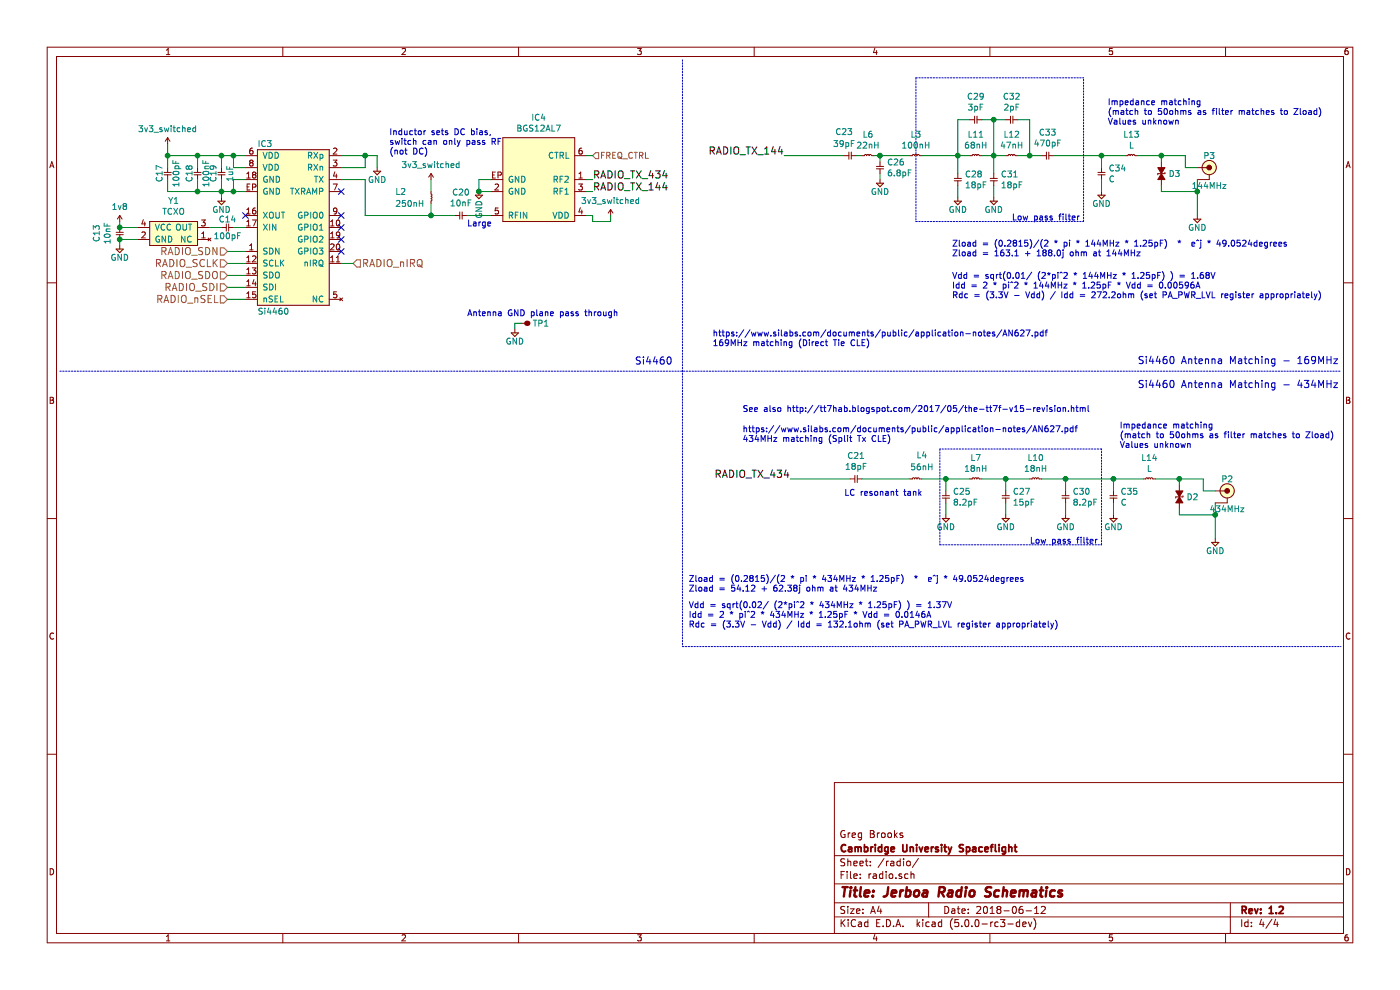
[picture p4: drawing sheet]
EESchema Schematic File Version 4
LIBS:jerboa-cache
EELAYER 26 0
EELAYER END
$Descr A4 11693 8268
encoding utf-8
Sheet 4 4
Title "Jerboa Radio Schematics"
Date "2018-06-12"
Rev "1.2"
Comp "Cambridge University Spaceflight"
Comment1 "Greg Brooks"
Comment2 ""
Comment3 ""
Comment4 ""
$EndDescr
$Comp
L agg-kicad:Si4460 IC3
U 1 1
P 2450 1900
F 0 "IC3" H 2150 2600 50  0000 L CNN
F 1 "Si4460" H 2150 1200 50  0000 L CNN
F 2 "agg:QFN-20-EP-SI" H 2150 1100 50  0001 L CNN
F 3 "" H 2050 2500 50  0001 C CNN
F 4 "2462635" H 2150 1000 50  0001 L CNN "Farnell"
	1    2450 1900
	1    0    0    -1  
$EndComp
Wire Wire Line
	1900 2100 2050 2100
Wire Wire Line
	1900 2200 2050 2200
Wire Wire Line
	1900 2300 2050 2300
Wire Wire Line
	1900 2400 2050 2400
$Comp
L agg-kicad:GND #PWR032
U 1 1
P 1850 1650
F 0 "#PWR032" H 1720 1690 50  0001 L CNN
F 1 "GND" H 1850 1550 50  0000 C CNN
F 2 "" H 1850 1650 60  0000 C CNN
F 3 "" H 1850 1650 60  0000 C CNN
	1    1850 1650
	1    0    0    -1  
$EndComp
NoConn ~ 2850 1800
NoConn ~ 2850 1900
NoConn ~ 2850 2000
NoConn ~ 2850 2100
Wire Wire Line
	2850 2200 2950 2200
Text Label 4950 1600 0    60   ~ 0
RADIO_TX_144
Wire Wire Line
	1900 2500 2050 2500
$Comp
L agg-kicad:C C18
U 1 1
P 1650 1500
F 0 "C18" H 1700 1570 50  0000 C CNN
F 1 "100nF" H 1700 1430 50  0000 C CNN
F 2 "agg:0402" H 1650 1500 50  0001 C CNN
F 3 "" H 1650 1500 50  0001 C CNN
F 4 "2533923" H -200 -100 50  0001 C CNN "Farnell"
	1    1650 1500
	0    -1   -1   0   
$EndComp
$Comp
L agg-kicad:C C17
U 1 1
P 1400 1500
F 0 "C17" H 1450 1570 50  0000 C CNN
F 1 "100pF" H 1450 1430 50  0000 C CNN
F 2 "agg:0402" H 1400 1500 50  0001 C CNN
F 3 "" H 1400 1500 50  0001 C CNN
F 4 "2496792" H 1400 1500 50  0001 C CNN "Farnell"
	1    1400 1500
	0    -1   -1   0   
$EndComp
$Comp
L agg-kicad:C C19
U 1 1
P 1850 1500
F 0 "C19" H 1900 1570 50  0000 C CNN
F 1 "1uF" H 1900 1430 50  0000 C CNN
F 2 "agg:0402" H 1850 1500 50  0001 C CNN
F 3 "" H 1850 1500 50  0001 C CNN
F 4 "1758879" H 1850 1500 60  0001 C CNN "Farnell"
	1    1850 1500
	0    -1   -1   0   
$EndComp
Wire Wire Line
	1650 1600 1650 1500
Connection ~ 1850 1600
Wire Wire Line
	1400 1600 1400 1500
Connection ~ 1650 1600
Wire Wire Line
	1850 1500 1850 1600
Wire Wire Line
	2050 1500 1950 1500
Wire Wire Line
	1950 1500 1950 1600
Connection ~ 1950 1600
Wire Wire Line
	2050 1400 1950 1400
Wire Wire Line
	1950 1400 1950 1300
Wire Wire Line
	1400 1200 1400 1300
Wire Wire Line
	1650 1300 1650 1400
Connection ~ 1400 1300
Wire Wire Line
	1400 1300 1400 1400
Wire Wire Line
	2850 1500 3050 1500
Wire Wire Line
	3050 1400 2850 1400
Wire Wire Line
	2850 1300 3050 1300
NoConn ~ 2850 1600
$Comp
L agg-kicad:COAX P3
U 1 1
P 10100 1400
F 0 "P3" H 10100 1500 50  0000 C CNN
F 1 "144MHz" H 10100 1250 50  0000 C CNN
F 2 "Jerboa:GND_PLANE_ANT" H 10100 1190 50  0001 C CNN
F 3 "" H 10200 1300 50  0001 C CNN
	1    10100 1400
	1    0    0    -1  
$EndComp
Text Label 6550 1300 2    60   ~ 0
RADIO_TX_144
Wire Wire Line
	10000 1500 10000 1600
NoConn ~ 2050 1800
Text HLabel 1900 2100 0    60   Input ~ 0
RADIO_SDN
Text HLabel 1900 2200 0    60   Input ~ 0
RADIO_SCLK
Text HLabel 1900 2300 0    60   Input ~ 0
RADIO_SDO
Text HLabel 1900 2400 0    60   Input ~ 0
RADIO_SDI
Text HLabel 1900 2500 0    60   Input ~ 0
RADIO_nSEL
Text HLabel 2950 2200 2    60   Input ~ 0
RADIO_nIRQ
Wire Wire Line
	1400 1600 1650 1600
Wire Wire Line
	1850 1600 1950 1600
Wire Wire Line
	1650 1600 1850 1600
Wire Wire Line
	1950 1600 2050 1600
Wire Wire Line
	1950 1300 2050 1300
Wire Wire Line
	1400 1300 1650 1300
Wire Wire Line
	1850 1400 1850 1300
Wire Wire Line
	1850 1300 1950 1300
Connection ~ 1950 1300
Wire Wire Line
	1650 1300 1850 1300
Connection ~ 1650 1300
Connection ~ 1850 1300
$Comp
L agg-kicad:GND #PWR040
U 1 1
P 8000 1650
F 0 "#PWR040" H 7870 1690 50  0001 L CNN
F 1 "GND" H 8000 1550 50  0000 C CNN
F 2 "" H 8000 1650 60  0000 C CNN
F 3 "" H 8000 1650 60  0000 C CNN
	1    8000 1650
	1    0    0    -1  
$EndComp
$Comp
L agg-kicad:GND #PWR042
U 1 1
P 8300 1650
F 0 "#PWR042" H 8170 1690 50  0001 L CNN
F 1 "GND" H 8300 1550 50  0000 C CNN
F 2 "" H 8300 1650 60  0000 C CNN
F 3 "" H 8300 1650 60  0000 C CNN
	1    8300 1650
	1    0    0    -1  
$EndComp
Wire Wire Line
	9900 1300 9900 1400
Wire Wire Line
	9900 1400 10000 1400
$Comp
L agg-kicad:GND #PWR044
U 1 1
P 10000 1800
F 0 "#PWR044" H 9870 1840 50  0001 L CNN
F 1 "GND" H 10000 1700 50  0000 C CNN
F 2 "" H 10000 1800 60  0000 C CNN
F 3 "" H 10000 1800 60  0000 C CNN
	1    10000 1800
	1    0    0    -1  
$EndComp
Wire Wire Line
	8000 1550 8000 1650
Wire Wire Line
	8300 1550 8300 1650
Text Notes 3800 5150 0    60   ~ 0
\n
Text Notes 5300 3150 0    60   ~ 0
Si4460\n\n
Text Notes 9500 3050 0    60   ~ 0
Si4460 Antenna Matching - 169MHz
Text Notes 5950 2900 0    50   ~ 0
https://www.silabs.com/documents/public/application-notes/AN627.pdf\n169MHz matching (Direct Tie CLE)
$Comp
L agg-kicad:L L2
U 1 1
P 3600 1600
F 0 "L2" V 3600 1300 50  0000 L CNN
F 1 "250nH" V 3700 1300 50  0000 L CNN
F 2 "agg:0603" H 3600 1600 50  0001 C CNN
F 3 "" H 3600 1600 50  0001 C CNN
F 4 "81-LQW18ANR22J8ZD" V 3600 1600 50  0001 C CNN "Mouser"
	1    3600 1600
	0    1    1    0   
$EndComp
$Comp
L agg-kicad:C C23
U 1 1
P 7050 1300
F 0 "C23" H 7050 1500 50  0000 C CNN
F 1 "39pF" H 7050 1400 50  0000 C CNN
F 2 "agg:0402" H 7050 1300 50  0001 C CNN
F 3 "" H 7050 1300 50  0001 C CNN
F 4 "2524782" H 7050 1300 50  0001 C CNN "Farnell"
	1    7050 1300
	1    0    0    -1  
$EndComp
$Comp
L agg-kicad:L L6
U 1 1
P 7200 1300
F 0 "L6" H 7250 1478 50  0000 C CNN
F 1 "22nH" H 7250 1387 50  0000 C CNN
F 2 "agg:0402" H 7200 1300 50  0001 C CNN
F 3 "" H 7200 1300 50  0001 C CNN
F 4 "2840114" H 7200 1300 50  0001 C CNN "Farnell"
	1    7200 1300
	1    0    0    -1  
$EndComp
$Comp
L agg-kicad:C C26
U 1 1
P 7350 1350
F 0 "C26" V 7354 1408 50  0000 L CNN
F 1 "6.8pF" V 7445 1408 50  0000 L CNN
F 2 "agg:0402" H 7350 1350 50  0001 C CNN
F 3 "" H 7350 1350 50  0001 C CNN
F 4 "2310317" H 350 -200 50  0001 C CNN "Farnell"
	1    7350 1350
	0    1    1    0   
$EndComp
$Comp
L agg-kicad:GND #PWR038
U 1 1
P 7350 1500
F 0 "#PWR038" H 7220 1540 50  0001 L CNN
F 1 "GND" H 7350 1400 50  0000 C CNN
F 2 "" H 7350 1500 60  0000 C CNN
F 3 "" H 7350 1500 60  0000 C CNN
	1    7350 1500
	1    0    0    -1  
$EndComp
Wire Wire Line
	7150 1300 7200 1300
Wire Wire Line
	7300 1300 7350 1300
Wire Wire Line
	7350 1350 7350 1300
Connection ~ 7350 1300
Wire Wire Line
	7350 1500 7350 1450
$Comp
L agg-kicad:C C28
U 1 1
P 8000 1450
F 0 "C28" V 8004 1508 50  0000 L CNN
F 1 "18pF" V 8095 1508 50  0000 L CNN
F 2 "agg:0402" H 8000 1450 50  0001 C CNN
F 3 "" H 8000 1450 50  0001 C CNN
F 4 "2522556" H 350 -200 50  0001 C CNN "Farnell"
	1    8000 1450
	0    1    1    0   
$EndComp
$Comp
L agg-kicad:L L11
U 1 1
P 8100 1300
F 0 "L11" H 8150 1478 50  0000 C CNN
F 1 "68nH" H 8150 1387 50  0000 C CNN
F 2 "agg:0402" H 8100 1300 50  0001 C CNN
F 3 "" H 8100 1300 50  0001 C CNN
F 4 "1669641" H 8100 1300 50  0001 C CNN "Farnell"
	1    8100 1300
	1    0    0    -1  
$EndComp
$Comp
L agg-kicad:C C29
U 1 1
P 8100 1000
F 0 "C29" H 8150 1195 50  0000 C CNN
F 1 "3pF" H 8150 1104 50  0000 C CNN
F 2 "agg:0402" H 8100 1000 50  0001 C CNN
F 3 "" H 8100 1000 50  0001 C CNN
F 4 "1758933" H 8100 1000 50  0001 C CNN "Farnell"
	1    8100 1000
	1    0    0    -1  
$EndComp
$Comp
L agg-kicad:L L12
U 1 1
P 8400 1300
F 0 "L12" H 8450 1478 50  0000 C CNN
F 1 "47nH" H 8450 1387 50  0000 C CNN
F 2 "agg:0402" H 8400 1300 50  0001 C CNN
F 3 "" H 8400 1300 50  0001 C CNN
F 4 "1343090" H 350 -200 50  0001 C CNN "Farnell"
	1    8400 1300
	1    0    0    -1  
$EndComp
$Comp
L agg-kicad:C C33
U 1 1
P 8700 1300
F 0 "C33" H 8750 1495 50  0000 C CNN
F 1 "470pF" H 8750 1404 50  0000 C CNN
F 2 "agg:0402" H 8700 1300 50  0001 C CNN
F 3 "" H 8700 1300 50  0001 C CNN
F 4 "1327654" H 8700 1300 50  0001 C CNN "Farnell"
	1    8700 1300
	1    0    0    -1  
$EndComp
$Comp
L agg-kicad:C C32
U 1 1
P 8400 1000
F 0 "C32" H 8450 1195 50  0000 C CNN
F 1 "2pF" H 8450 1104 50  0000 C CNN
F 2 "agg:0402" H 8400 1000 50  0001 C CNN
F 3 "" H 8400 1000 50  0001 C CNN
F 4 "1758932" H 8400 1000 50  0001 C CNN "Farnell"
	1    8400 1000
	1    0    0    -1  
$EndComp
$Comp
L agg-kicad:C C31
U 1 1
P 8300 1450
F 0 "C31" V 8304 1508 50  0000 L CNN
F 1 "18pF" V 8395 1508 50  0000 L CNN
F 2 "agg:0402" H 8300 1450 50  0001 C CNN
F 3 "" H 8300 1450 50  0001 C CNN
F 4 "2522556" H 350 -200 50  0001 C CNN "Farnell"
	1    8300 1450
	0    1    1    0   
$EndComp
Wire Wire Line
	8700 1300 8600 1300
Wire Wire Line
	8100 1300 8000 1300
Wire Wire Line
	8000 1450 8000 1300
Connection ~ 8000 1300
Wire Wire Line
	8300 1450 8300 1300
Wire Wire Line
	8200 1300 8300 1300
Connection ~ 8300 1300
Wire Wire Line
	8300 1300 8400 1300
Wire Wire Line
	8100 1000 8000 1000
Wire Wire Line
	8000 1000 8000 1300
Wire Wire Line
	8200 1000 8300 1000
Wire Wire Line
	8300 1000 8300 1300
Wire Wire Line
	8400 1000 8300 1000
Connection ~ 8300 1000
Wire Wire Line
	8600 1000 8600 1300
Connection ~ 8600 1300
Wire Wire Line
	8600 1300 8500 1300
Wire Wire Line
	8500 1000 8600 1000
Text Notes 3900 2650 0    50   ~ 0
Antenna GND plane pass through
$Comp
L agg-kicad:TESTPAD TP1
U 1 1
P 4350 2700
F 0 "TP1" H 4447 2700 50  0000 L CNN
F 1 "TESTPAD" H 4350 2625 50  0001 L CNN
F 2 "Jerboa:ANT_GND_PASSTHROUGH" H 4350 2550 50  0001 L CNN
F 3 "" H 4350 2700 50  0001 C CNN
F 4 "https://www.ebay.co.uk/itm/Ernie-Ball-Custom-Gauge-Guitar-Single-Strings-Electric-or-Acoustic-Pack-6-13-/360959212478" H 4350 2700 50  0001 C CNN "Ebay"
	1    4350 2700
	1    0    0    -1  
$EndComp
$Comp
L agg-kicad:GND #PWR033
U 1 1
P 4300 2750
F 0 "#PWR033" H 4170 2790 50  0001 L CNN
F 1 "GND" H 4300 2650 50  0000 C CNN
F 2 "" H 4300 2750 60  0000 C CNN
F 3 "" H 4300 2750 60  0000 C CNN
	1    4300 2750
	1    0    0    -1  
$EndComp
Wire Wire Line
	4300 2750 4300 2700
Wire Wire Line
	4300 2700 4350 2700
Wire Wire Line
	3050 1800 3050 1500
Text Label 4950 1500 0    60   ~ 0
RADIO_TX_434
$Comp
L agg-kicad:GND #PWR035
U 1 1
P 4000 1600
F 0 "#PWR035" H 3870 1640 50  0001 L CNN
F 1 "GND" V 4000 1450 50  0000 C CNN
F 2 "" H 4000 1600 60  0000 C CNN
F 3 "" H 4000 1600 60  0000 C CNN
	1    4000 1600
	1    0    0    -1  
$EndComp
Text HLabel 4950 1300 2    50   Input ~ 0
FREQ_CTRL
$Comp
L agg-kicad:ESD_DIODE D3
U 1 1
P 9700 1450
F 0 "D3" V 9700 1508 50  0000 L CNN
F 1 "ESD_DIODE" H 9650 1350 50  0001 L CNN
F 2 "agg:0402" H 9650 1250 50  0001 L CNN
F 3 "" H 9600 1450 50  0001 C CNN
F 4 "2368169" H 9650 1150 50  0001 L CNN "Farnell"
	1    9700 1450
	0    1    1    0   
$EndComp
Wire Wire Line
	9700 1550 9700 1600
Wire Wire Line
	9700 1600 10000 1600
Connection ~ 10000 1600
Wire Wire Line
	10000 1600 10000 1800
Wire Wire Line
	9700 1350 9700 1300
Wire Wire Line
	9700 1300 9900 1300
Text Label 6600 4000 2    60   ~ 0
RADIO_TX_434
Text Notes 9500 3250 0    60   ~ 0
Si4460 Antenna Matching - 434MHz
Text Notes 6200 3700 0    50   ~ 0
https://www.silabs.com/documents/public/application-notes/AN627.pdf\n434MHz matching (Split Tx CLE)
$Comp
L agg-kicad:C C21
U 1 1
P 7100 4000
F 0 "C21" H 7150 4195 50  0000 C CNN
F 1 "18pF" H 7150 4104 50  0000 C CNN
F 2 "agg:0402" H 7100 4000 50  0001 C CNN
F 3 "" H 7100 4000 50  0001 C CNN
F 4 "2522556" H 900 0   50  0001 C CNN "Farnell"
	1    7100 4000
	1    0    0    -1  
$EndComp
$Comp
L agg-kicad:C C25
U 1 1
P 7900 4100
F 0 "C25" V 7904 4158 50  0000 L CNN
F 1 "8.2pF" V 7995 4158 50  0000 L CNN
F 2 "agg:0402" H 7900 4100 50  0001 C CNN
F 3 "" H 7900 4100 50  0001 C CNN
F 4 "1865418" V 7900 4100 50  0001 C CNN "Farnell"
	1    7900 4100
	0    1    1    0   
$EndComp
$Comp
L agg-kicad:L L7
U 1 1
P 8100 4000
F 0 "L7" H 8150 4178 50  0000 C CNN
F 1 "18nH" H 8150 4087 50  0000 C CNN
F 2 "agg:0402" H 8100 4000 50  0001 C CNN
F 3 "" H 8100 4000 50  0001 C CNN
F 4 "1762622" H 8100 4000 50  0001 C CNN "Farnell"
	1    8100 4000
	1    0    0    -1  
$EndComp
$Comp
L agg-kicad:C C27
U 1 1
P 8400 4100
F 0 "C27" V 8404 4158 50  0000 L CNN
F 1 "15pF" V 8495 4158 50  0000 L CNN
F 2 "agg:0402" H 8400 4100 50  0001 C CNN
F 3 "" H 8400 4100 50  0001 C CNN
F 4 "2520723" H 8400 4100 50  0001 C CNN "Farnell"
	1    8400 4100
	0    1    1    0   
$EndComp
$Comp
L agg-kicad:COAX P2
U 1 1
P 10250 4100
F 0 "P2" H 10250 4200 50  0000 C CNN
F 1 "434MHz" H 10250 3950 50  0000 C CNN
F 2 "Jerboa:GND_PLANE_ANT" H 10250 3890 50  0001 C CNN
F 3 "" H 10350 4000 50  0001 C CNN
	1    10250 4100
	1    0    0    -1  
$EndComp
Wire Wire Line
	10150 4200 10150 4300
Wire Wire Line
	10050 4000 10050 4100
Wire Wire Line
	10050 4100 10150 4100
$Comp
L agg-kicad:GND #PWR043
U 1 1
P 10150 4500
F 0 "#PWR043" H 10020 4540 50  0001 L CNN
F 1 "GND" H 10150 4400 50  0000 C CNN
F 2 "" H 10150 4500 60  0000 C CNN
F 3 "" H 10150 4500 60  0000 C CNN
	1    10150 4500
	1    0    0    -1  
$EndComp
$Comp
L agg-kicad:ESD_DIODE D2
U 1 1
P 9850 4150
F 0 "D2" V 9850 4208 50  0000 L CNN
F 1 "ESD_DIODE" H 9800 4050 50  0001 L CNN
F 2 "agg:0402" H 9800 3950 50  0001 L CNN
F 3 "" H 9750 4150 50  0001 C CNN
F 4 "2368169" H 9800 3850 50  0001 L CNN "Farnell"
	1    9850 4150
	0    1    1    0   
$EndComp
Wire Wire Line
	9850 4300 10150 4300
Connection ~ 10150 4300
Wire Wire Line
	10150 4300 10150 4500
Wire Wire Line
	9850 4000 10050 4000
$Comp
L agg-kicad:C C20
U 1 1
P 3800 1800
F 0 "C20" H 3850 1995 50  0000 C CNN
F 1 "10nF" H 3850 1904 50  0000 C CNN
F 2 "agg:0402" H 3800 1800 50  0001 C CNN
F 3 "" H 3800 1800 50  0001 C CNN
F 4 "2332514" H 3800 1800 50  0001 C CNN "Farnell"
	1    3800 1800
	1    0    0    -1  
$EndComp
Wire Wire Line
	3600 1600 3600 1500
Wire Wire Line
	3600 1700 3600 1800
Wire Wire Line
	3600 1800 3050 1800
Wire Wire Line
	3900 1800 4100 1800
Wire Wire Line
	3800 1800 3600 1800
Connection ~ 3600 1800
Wire Wire Line
	7050 1300 6550 1300
$Comp
L agg-kicad:GND #PWR037
U 1 1
P 7900 4300
F 0 "#PWR037" H 7770 4340 50  0001 L CNN
F 1 "GND" H 7900 4200 50  0000 C CNN
F 2 "" H 7900 4300 60  0000 C CNN
F 3 "" H 7900 4300 60  0000 C CNN
	1    7900 4300
	1    0    0    -1  
$EndComp
$Comp
L agg-kicad:GND #PWR039
U 1 1
P 8400 4300
F 0 "#PWR039" H 8270 4340 50  0001 L CNN
F 1 "GND" H 8400 4200 50  0000 C CNN
F 2 "" H 8400 4300 60  0000 C CNN
F 3 "" H 8400 4300 60  0000 C CNN
	1    8400 4300
	1    0    0    -1  
$EndComp
$Comp
L agg-kicad:GND #PWR041
U 1 1
P 8900 4300
F 0 "#PWR041" H 8770 4340 50  0001 L CNN
F 1 "GND" H 8900 4200 50  0000 C CNN
F 2 "" H 8900 4300 60  0000 C CNN
F 3 "" H 8900 4300 60  0000 C CNN
	1    8900 4300
	1    0    0    -1  
$EndComp
Wire Wire Line
	7900 4300 7900 4200
Wire Wire Line
	8400 4200 8400 4300
Wire Wire Line
	8900 4200 8900 4300
Wire Wire Line
	8900 4100 8900 4000
Wire Wire Line
	8900 4000 8700 4000
Wire Wire Line
	8600 4000 8400 4000
Wire Wire Line
	8400 4000 8400 4100
Wire Wire Line
	8400 4000 8200 4000
Connection ~ 8400 4000
Connection ~ 8900 4000
Wire Wire Line
	8100 4000 7900 4000
Wire Wire Line
	7900 4000 7900 4100
Wire Wire Line
	7900 4000 7700 4000
Connection ~ 7900 4000
Wire Wire Line
	7600 4000 7200 4000
Wire Wire Line
	7100 4000 6600 4000
$Comp
L agg-kicad:L L4
U 1 1
P 7600 4000
F 0 "L4" H 7700 4200 50  0000 C CNN
F 1 "56nH" H 7700 4100 50  0000 C CNN
F 2 "agg:0603" H 7600 4000 50  0001 C CNN
F 3 "" H 7600 4000 50  0001 C CNN
F 4 "1711807" H 7600 4000 50  0001 C CNN "Farnell"
	1    7600 4000
	1    0    0    -1  
$EndComp
Text Notes 3900 1900 0    50   ~ 0
Large
$Comp
L agg-kicad:L L10
U 1 1
P 8600 4000
F 0 "L10" H 8650 4178 50  0000 C CNN
F 1 "18nH" H 8650 4087 50  0000 C CNN
F 2 "agg:0402" H 8600 4000 50  0001 C CNN
F 3 "" H 8600 4000 50  0001 C CNN
F 4 "1762622" H 8600 4000 50  0001 C CNN "Farnell"
	1    8600 4000
	1    0    0    -1  
$EndComp
$Comp
L agg-kicad:C C30
U 1 1
P 8900 4100
F 0 "C30" V 8904 4158 50  0000 L CNN
F 1 "8.2pF" V 8995 4158 50  0000 L CNN
F 2 "agg:0402" H 8900 4100 50  0001 C CNN
F 3 "" H 8900 4100 50  0001 C CNN
F 4 "1865418" V 8900 4100 50  0001 C CNN "Farnell"
	1    8900 4100
	0    1    1    0   
$EndComp
Text Notes 6200 3450 0    50   ~ 0
See also http://tt7hab.blogspot.com/2017/05/the-tt7f-v15-revision.html
Text Notes 5750 4950 0    50   ~ 0
Zload = (0.2815)/(2 * pi * 434MHz * 1.25pF)  *  e^j * 49.0524degrees\nZload = 54.12 + 62.38j ohm at 434MHz
Text Notes 5750 5250 0    50   ~ 0
Vdd = sqrt(0.02/ (2*pi^2 * 434MHz * 1.25pF) ) = 1.37V\nIdd = 2 * pi^2 * 434MHz * 1.25pF * Vdd = 0.0146A\nRdc = (3.3V - Vdd) / Idd = 132.1ohm (set PA_PWR_LVL register appropriately)\n
$Comp
L agg-kicad:C C35
U 1 1
P 9300 4100
F 0 "C35" V 9304 4158 50  0000 L CNN
F 1 "C" V 9395 4158 50  0000 L CNN
F 2 "agg:0603" H 9300 4100 50  0001 C CNN
F 3 "" H 9300 4100 50  0001 C CNN
	1    9300 4100
	0    1    1    0   
$EndComp
$Comp
L agg-kicad:L L14
U 1 1
P 9550 4000
F 0 "L14" H 9600 4178 50  0000 C CNN
F 1 "L" H 9600 4087 50  0000 C CNN
F 2 "agg:0603" H 9550 4000 50  0001 C CNN
F 3 "" H 9550 4000 50  0001 C CNN
	1    9550 4000
	1    0    0    -1  
$EndComp
Text Notes 9350 3750 0    50   ~ 0
Impedance matching\n(match to 50ohms as filter matches to Zload)\nValues unknown
$Comp
L agg-kicad:GND #PWR0101
U 1 1
P 9300 4300
F 0 "#PWR0101" H 9170 4340 50  0001 L CNN
F 1 "GND" H 9300 4200 50  0000 C CNN
F 2 "" H 9300 4300 60  0000 C CNN
F 3 "" H 9300 4300 60  0000 C CNN
	1    9300 4300
	1    0    0    -1  
$EndComp
Wire Wire Line
	8900 4000 9300 4000
Wire Wire Line
	9300 4200 9300 4300
Wire Wire Line
	9850 4300 9850 4250
Wire Wire Line
	9850 4050 9850 4000
Wire Notes Line
	7850 3750 7850 4550
Wire Notes Line
	7850 4550 9200 4550
Wire Notes Line
	9200 4550 9200 3750
Wire Notes Line
	9200 3750 7850 3750
Text Notes 8600 4550 0    50   ~ 0
Low pass filter
Text Notes 7050 4150 0    50   ~ 0
LC resonant tank
$Comp
L agg-kicad:C C34
U 1 1
P 9200 1400
F 0 "C34" V 9204 1458 50  0000 L CNN
F 1 "C" V 9295 1458 50  0000 L CNN
F 2 "agg:0603" H 9200 1400 50  0001 C CNN
F 3 "" H 9200 1400 50  0001 C CNN
	1    9200 1400
	0    1    1    0   
$EndComp
$Comp
L agg-kicad:L L13
U 1 1
P 9400 1300
F 0 "L13" H 9450 1478 50  0000 C CNN
F 1 "L" H 9450 1387 50  0000 C CNN
F 2 "agg:0603" H 9400 1300 50  0001 C CNN
F 3 "" H 9400 1300 50  0001 C CNN
	1    9400 1300
	1    0    0    -1  
$EndComp
Text Notes 9250 1050 0    50   ~ 0
Impedance matching\n(match to 50ohms as filter matches to Zload)\nValues unknown
$Comp
L agg-kicad:GND #PWR0102
U 1 1
P 9200 1600
F 0 "#PWR0102" H 9070 1640 50  0001 L CNN
F 1 "GND" H 9200 1500 50  0000 C CNN
F 2 "" H 9200 1600 60  0000 C CNN
F 3 "" H 9200 1600 60  0000 C CNN
	1    9200 1600
	1    0    0    -1  
$EndComp
Wire Wire Line
	9200 1300 9200 1400
Wire Wire Line
	9200 1500 9200 1600
Wire Wire Line
	8800 1300 9200 1300
Text Notes 7950 2150 0    50   ~ 0
Zload = (0.2815)/(2 * pi * 144MHz * 1.25pF)  *  e^j * 49.0524degrees\nZload = 163.1 + 188.0j ohm at 144MHz
Text Notes 7950 2500 0    50   ~ 0
Vdd = sqrt(0.01/ (2*pi^2 * 144MHz * 1.25pF) ) = 1.68V\nIdd = 2 * pi^2 * 144MHz * 1.25pF * Vdd = 0.00596A\nRdc = (3.3V - Vdd) / Idd = 272.2ohm (set PA_PWR_LVL register appropriately)\n
Wire Notes Line
	9050 1850 9050 650 
Wire Notes Line
	7650 650  7650 1850
Text Notes 8450 1850 0    50   ~ 0
Low pass filter
Text Notes 3250 1300 0    50   ~ 0
Inductor sets DC bias,\nswitch can only pass RF \n(not DC)
Wire Wire Line
	9300 4100 9300 4000
Wire Wire Line
	9550 4000 9300 4000
Connection ~ 9300 4000
Wire Wire Line
	9650 4000 9850 4000
Connection ~ 9850 4000
Wire Wire Line
	9400 1300 9200 1300
Connection ~ 9200 1300
Wire Wire Line
	9500 1300 9700 1300
Connection ~ 9700 1300
$Comp
L agg-kicad:BGS12AL7 IC4
U 1 1
P 4500 1500
F 0 "IC4" H 4500 985 50  0000 C CNN
F 1 "BGS12AL7" H 4500 1076 50  0000 C CNN
F 2 "agg:TSLP7-4" H 4200 1000 50  0001 L CNN
F 3 "http://www.infineon.com/dgdl/Infineon-BGS12AL7_4-DS-v01_03-en.pdf?fileId=db3a30431b3e89eb011b458d7a767d88" H 4200 900 50  0001 L CNN
F 4 "2480594" H 4200 800 50  0001 L CNN "Farnell"
	1    4500 1500
	-1   0    0    1   
$EndComp
Wire Wire Line
	4000 1600 4100 1600
Wire Wire Line
	4100 1500 4000 1500
Wire Wire Line
	4000 1500 4000 1600
Connection ~ 4000 1600
Wire Wire Line
	4950 1500 4900 1500
Wire Wire Line
	4950 1600 4900 1600
Wire Wire Line
	4900 1300 4950 1300
Wire Wire Line
	4900 1800 4950 1800
$Comp
L agg-kicad:GND #PWR0104
U 1 1
P 3150 1400
F 0 "#PWR0104" H 3020 1440 50  0001 L CNN
F 1 "GND" H 3150 1300 50  0000 C CNN
F 2 "" H 3150 1400 60  0000 C CNN
F 3 "" H 3150 1400 60  0000 C CNN
	1    3150 1400
	1    0    0    -1  
$EndComp
Wire Wire Line
	3050 1400 3050 1300
Wire Wire Line
	3150 1400 3150 1300
Wire Wire Line
	3150 1300 3050 1300
Connection ~ 3050 1300
$Comp
L agg-kicad:L L3
U 1 1
P 7600 1300
F 0 "L3" H 7650 1478 50  0000 C CNN
F 1 "100nH" H 7650 1387 50  0000 C CNN
F 2 "agg:0402" H 7600 1300 50  0001 C CNN
F 3 "" H 7600 1300 50  0001 C CNN
F 4 "1762632" H 7600 1300 50  0001 C CNN "Farnell"
	1    7600 1300
	1    0    0    -1  
$EndComp
Wire Wire Line
	7700 1300 8000 1300
Wire Wire Line
	7350 1300 7600 1300
Wire Notes Line
	7650 650  9050 650 
Wire Notes Line
	7650 1850 9050 1850
$Comp
L 3v3_switched:3v3_switched #PWR0114
U 1 1
P 1400 1200
F 0 "#PWR0114" H 1400 1310 50  0001 L CNN
F 1 "3v3_switched" H 1400 1324 50  0000 C CNN
F 2 "" H 1400 1200 50  0001 C CNN
F 3 "" H 1400 1200 50  0001 C CNN
	1    1400 1200
	1    0    0    -1  
$EndComp
$Comp
L 3v3_switched:3v3_switched #PWR0115
U 1 1
P 3600 1500
F 0 "#PWR0115" H 3600 1610 50  0001 L CNN
F 1 "3v3_switched" H 3600 1624 50  0000 C CNN
F 2 "" H 3600 1500 50  0001 C CNN
F 3 "" H 3600 1500 50  0001 C CNN
	1    3600 1500
	1    0    0    -1  
$EndComp
$Comp
L 3v3_switched:3v3_switched #PWR0116
U 1 1
P 5100 1800
F 0 "#PWR0116" H 5100 1910 50  0001 L CNN
F 1 "3v3_switched" H 5100 1924 50  0000 C CNN
F 2 "" H 5100 1800 50  0001 C CNN
F 3 "" H 5100 1800 50  0001 C CNN
	1    5100 1800
	1    0    0    -1  
$EndComp
Wire Wire Line
	5100 1800 5100 1850
Wire Wire Line
	5100 1850 4950 1850
Wire Wire Line
	4950 1850 4950 1800
Wire Notes Line
	5700 500  5700 5400
$Comp
L agg-kicad:TCXO Y1
U 1 1
P 1450 1900
F 0 "Y1" H 1450 2125 50  0000 C CNN
F 1 "TCXO" H 1450 2034 50  0000 C CNN
F 2 "agg:TG-5006CG" H 1250 1900 50  0001 C CNN
F 3 "http://www.farnell.com/datasheets/1804153.pdf" H 1250 1900 50  0001 C CNN
F 4 "2405785" H 1250 1600 50  0001 L CNN "Farnell"
	1    1450 1900
	1    0    0    -1  
$EndComp
$Comp
L agg-kicad:C C13
U 1 1
P 1000 2000
F 0 "C13" H 1050 2195 50  0000 C CNN
F 1 "10nF" H 1050 2104 50  0000 C CNN
F 2 "agg:0402" H 1000 2000 50  0001 C CNN
F 3 "" H 1000 2000 50  0001 C CNN
F 4 "2332514" H 1000 2000 50  0001 C CNN "Farnell"
	1    1000 2000
	0    -1   -1   0   
$EndComp
$Comp
L agg-kicad:GND #PWR0117
U 1 1
P 1000 2050
F 0 "#PWR0117" H 870 2090 50  0001 L CNN
F 1 "GND" H 1000 1950 50  0000 C CNN
F 2 "" H 1000 2050 60  0000 C CNN
F 3 "" H 1000 2050 60  0000 C CNN
	1    1000 2050
	1    0    0    -1  
$EndComp
$Comp
L agg-kicad:1v8 #PWR0118
U 1 1
P 1000 1850
F 0 "#PWR0118" H 1000 1960 50  0001 L CNN
F 1 "1v8" H 1000 1974 50  0000 C CNN
F 2 "" H 1000 1850 50  0001 C CNN
F 3 "" H 1000 1850 50  0001 C CNN
	1    1000 1850
	1    0    0    -1  
$EndComp
Wire Wire Line
	1000 1900 1150 1900
Wire Wire Line
	1000 1900 1000 1850
Connection ~ 1000 1900
Wire Wire Line
	1000 2000 1000 2050
Wire Wire Line
	1000 2000 1150 2000
Connection ~ 1000 2000
$Comp
L agg-kicad:C C14
U 1 1
P 1850 1900
F 0 "C14" H 1900 1970 50  0000 C CNN
F 1 "100pF" H 1900 1830 50  0000 C CNN
F 2 "agg:0402" H 1850 1900 50  0001 C CNN
F 3 "" H 1850 1900 50  0001 C CNN
F 4 "2496792" H 1850 1900 50  0001 C CNN "Farnell"
	1    1850 1900
	1    0    0    -1  
$EndComp
Wire Wire Line
	1850 1650 1850 1600
Wire Wire Line
	1950 1900 2050 1900
Wire Wire Line
	1750 1900 1850 1900
Wire Notes Line
	500  3100 11200 3100
Wire Notes Line
	5700 5400 11200 5400
$EndSCHEMATC
